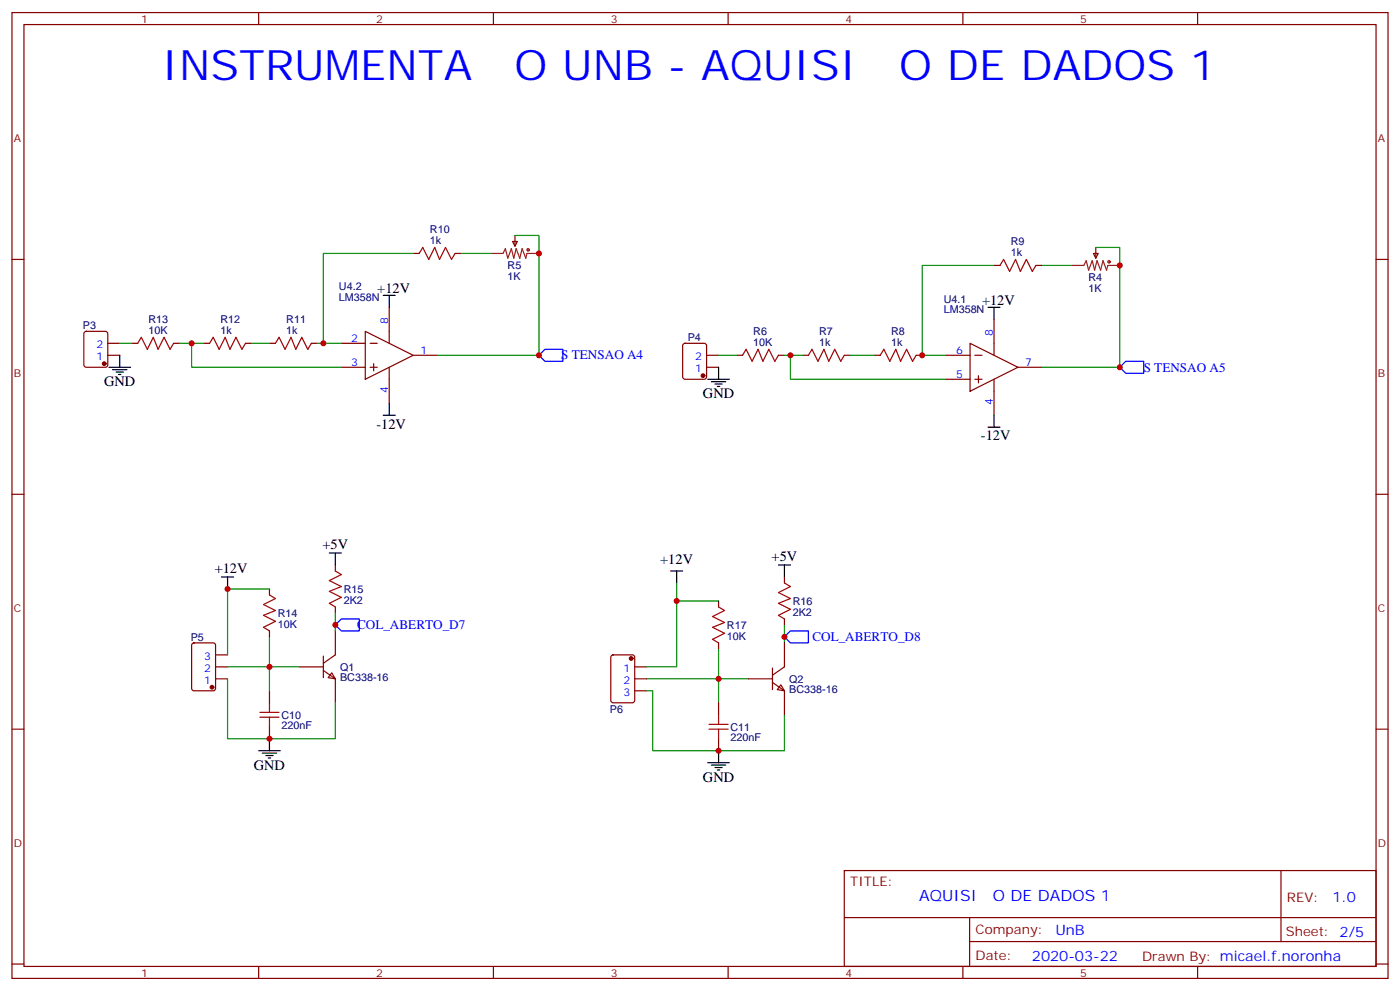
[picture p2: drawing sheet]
<svg xmlns="http://www.w3.org/2000/svg" width="412mm" height="292mm" viewBox="0 0 412 292" stroke-linecap="round" stroke-linejoin="round" font-family="sans-serif">
<g fill="none" stroke="#870000" stroke-width=".35">
<path d="M3.5 3.7h405.4v284.3h-405.4zM7.1 7.2h398.2v277.3h-398.2zM76.2 3.7v3.5M145.3 3.7v3.5M214.5 3.7v3.5M283.6 3.7v3.5M352.8 3.7v3.5M3.5 76.4h3.6M121.7 74.6h1.8M134.1 74.6h1.7M151 71.1h1.4l-.7 1.4zM151.7 69.3v3.2"/>
<path d="M292.8 78.1h1.8M305.2 78.1h1.7M322.1 74.6h1.4l-.7 1.4zM322.8 72.8v3.2M405.3 76.4h3.6M24.9 97.7l.5-.2h5.6l.7 .5v9.4l-.4 .7h-5.9l-.7-.4v-9.5zM107.6 97.5l14.1 7.1-14.1 7.1zM114.7 90.5v10.6M292.8 94v10.6M31.7 104.6h3.6M31.7 101.1h3.6M38.8 101.1h1.8"/>
<path d="M51.2 101.1h1.7M60 101.1h1.7M72.3 101.1h1.8M79.4 101.1h1.7M91.7 101.1h1.8M100.5 101.1h7.1M100.5 108.1h7.1M109 101.1h2.1M109 108.1h2.1M110.1 107.1v2.1M114.7 108.1v10.6M121.7 104.6h7.1"/>
<path d="M201.3 101.3l.5-.2h5.6l.7 .4v9.4l-.4 .7-5.9 .1-.7-.5v-9.4zM208.1 104.6h3.6M208.1 108.1h3.6M217 104.6h1.7M229.3 104.6h1.8M236.4 104.6h1.7M248.7 104.6h1.8M257.5 104.6h1.8M269.9 104.6h1.7M278.7 104.6h7.1M278.7 111.7h7.1M285.8 101.1l14.1 7-14.1 7.1z"/>
<path d="M287.2 104.6h2.1M287.2 111.7h2.1M288.2 110.6v2.1M292.8 111.7v10.5M299.9 108.1h7M3.5 145.5h3.6M405.3 145.5h3.6M56.7 189.5l.4-.2h5.7l.6 .4 .1 13-.5 .6-5.9 .1-.6-.5-.1-12.9zM63.5 199.8h3.5M63.5 196.3h3.5M63.5 192.8h3.5M3.5 214.7h3.6"/>
<path d="M405.3 214.7h3.6M248.7 256.3h156.6v28.2h-156.6zM377.3 256.3v20.9M248.7 270.1h156.5M285.6 277.2h119.6M285.6 270.1v14.2M3.5 283.8h3.6M76.2 284.5v3.5M145.3 284.5v3.5M214.5 284.5v3.5M283.6 284.5v3.5M352.8 284.5v3.5"/>
<path d="M405.3 283.8h3.6"/>
</g>
<g fill="#870000" stroke="#870000" stroke-width=".35">
<circle cx="30.7" cy="107.1" r=".53"/>
<circle cx="207.1" cy="110.6" r=".53"/>
<circle cx="62.4" cy="202.3" r=".53"/>
</g>
<g fill="none" stroke="#000" stroke-width=".35">
<path d="M112.9 87h3.5M114.7 87v3.5M291 90.5h3.6M292.8 90.5v3.5M32.1 108.1h6.4M33.2 108.8h4.2M34.2 109.5h2.1M34.9 110.2h.7M35.3 104.6v3.5M114.7 118.7v3.5M208.5 111.7h6.3M209.5 112.4h4.3"/>
<path d="M210.6 113.1h2.1M211.3 113.8h.7M211.7 108.1v3.6M112.9 122.2h3.5M291 125.8h3.6M292.8 122.2v3.6"/>
</g>
<g fill="none" stroke="#a10000" stroke-width=".35">
<path d="M123.5 74.6l1-1.8 1.8 3.6 1.8-3.6 1.4 3.6 1.7-3.6 1.8 3.6 1.1-1.8M294.6 78.1l1-1.7 1.8 3.5 1.8-3.5 1.4 3.5 1.7-3.5 1.8 3.5 1.1-1.8M40.6 101.1l1-1.8 1.8 3.5 1.8-3.5 1.4 3.5 1.7-3.5 1.8 3.5 1.1-1.7M61.7 101.1l1.1-1.8 1.8 3.5 1.7-3.5 1.4 3.5 1.8-3.5 1.8 3.5 1-1.7M81.1 101.1l1.1-1.8 1.8 3.5 1.7-3.5 1.4 3.5 1.8-3.5 1.8 3.5 1-1.7M218.7 104.6l1.1-1.8 1.7 3.6 1.8-3.6 1.4 3.6 1.8-3.6 1.7 3.6 1.1-1.8M238.1 104.6l1.1-1.8 1.7 3.6 1.8-3.6 1.4 3.6 1.8-3.6 1.7 3.6 1.1-1.8M259.3 104.6l1-1.8 1.8 3.6 1.8-3.6 1.4 3.6 1.8-3.6 1.7 3.6 1.1-1.8"/>
<circle cx="155.6" cy="73.6" r=".35"/>
<circle cx="326.7" cy="77.1" r=".35"/>
</g>
<path d="M144.6 74.6h3.6l.7-1.4 .7 2.8 1-2.8 .7 2.8 .7-2.8 1.1 2.8 .7-2.8 1.1 2.8 .3-1.4h3.5M315.7 78.1h3.6l.7-1.4 .7 2.9 1-2.9 .7 2.9 .7-2.9 1.1 2.9 .7-2.9 1.1 2.9 .3-1.5h3.5" fill="none" stroke="#8c2424" stroke-width=".35"/>
<g fill="none" stroke="#008700" stroke-width=".35">
<path d="M121.7 74.6h-26.5v26.5M135.8 74.6h8.8M151.7 69.3h7v35.3h-29.9M292.8 78.1h-21.2v26.5h7.1M306.9 78.1h8.8M322.8 72.8h7v35.3h-22.9M35.3 101.1h3.5M52.9 101.1h7.1M56.4 101.1v7h44.1M74.1 101.1h5.3M93.5 101.1h7M211.7 104.6h5.3"/>
<path d="M231.1 104.6h5.3M232.8 104.6v7.1h45.9M250.5 104.6h7"/>
</g>
<path d="M158.7 104.6l1.8-1.8h5.3v3.6h-5.3zM329.8 108.1l1.8-1.7h5.3v3.5h-5.3z" fill="none" stroke="#00f" stroke-width=".35"/>
<path d="M97.7 198.1l1.1 1.7-2.1-.3z" fill="#fff" stroke="#870000" stroke-width=".35"/>
<g fill="none" stroke="#870000" stroke-width=".35">
<path d="M79.4 173.4v1.8M98.8 166.3v1.8M98.8 178.7v1.7M211.7 176.9v1.8M231.1 169.9v1.7M79.4 185.7v1.8M88.2 196.3h7M95.2 197.4l3.6 2.4v7.1M95.2 193.1v6.4M98.8 185.7v7.1l-3.6 2.5M211.7 189.3v1.7M231.1 182.2v1.8"/>
<path d="M79.4 203.4v3.5M79.4 214v3.5M211.7 206.9v3.5M211.7 217.5v3.5"/>
</g>
<path d="M79.4 173.4h-12.4v19.4M67 199.8v17.7h31.8v-10.6M67 196.3h21.2M79.4 187.5v15.9M98.8 180.4v5.3M190.5 199.8h30M211.7 191v15.9M231.1 184v5.3M231.1 210.4v10.6h-19.4" fill="none" stroke="#008700" stroke-width=".35"/>
<path d="M79.4 175.2l1.7 1-3.5 1.8 3.5 1.7-3.5 1.5 3.5 1.7-3.5 1.8 1.8 1M98.8 168.1l1.7 1.1-3.5 1.7 3.5 1.8-3.5 1.4 3.5 1.8-3.5 1.7 1.8 1.1M211.7 178.7l1.7 1-3.5 1.8 3.5 1.8-3.5 1.4 3.5 1.7-3.5 1.8 1.8 1.1M231.1 171.6l1.7 1.1-3.5 1.7 3.5 1.8-3.5 1.4 3.5 1.8-3.5 1.8 1.8 1M76.6 211.1h5.6M76.6 209.7h5.6M79.4 206.9v2.8M79.4 211.1v2.9M208.8 214.7h5.7M208.8 213.3h5.7M211.7 210.4v2.9M211.7 214.7v2.8" fill="none" stroke="#a10000" stroke-width=".35"/>
<path d="M98.8 184l1.7-1.8h5.3v3.5h-5.3zM231.1 187.5l1.7-1.8h5.3v3.6h-5.3z" fill="none" stroke="#00f" stroke-width=".35"/>
<g fill="none" stroke="#000" stroke-width=".35">
<path d="M65.3 169.9h3.5M67 169.9v3.5M97 162.8h3.5M98.8 162.8v3.5M197.6 168.1h3.5M199.3 168.1v3.5M229.3 166.3h3.5M231.1 166.3v3.6M79.4 217.5v3.5M76.2 221h6.3M77.3 221.7h4.2M78.3 222.4h2.1"/>
<path d="M79 223.1h.7M208.5 224.5h6.3M209.5 225.2h4.3M210.6 226h2.1M211.3 226.7h.7M211.7 221v3.5"/>
</g>
<path d="M230 201.6l1.1 1.8-2.1-.4z" fill="#fff" stroke="#870000" stroke-width=".35"/>
<path d="M180.2 193l.4-.2h5.7l.6 .4 .1 13-.5 .6-5.9 .1-.6-.5-.1-12.9zM187 199.8h3.5M187 196.3h3.5M220.5 199.8h7M227.5 196.7v6.3M231.1 189.3v7l-3.6 2.5M187 203.4h3.5M227.5 200.9l3.6 2.5v7" fill="none" stroke="#870000" stroke-width=".35"/>
<circle cx="185.9" cy="193.9" r=".53" fill="#870000" stroke="#870000" stroke-width=".35"/>
<path d="M199.3 171.6v24.7h-8.8M199.3 176.9h12.4M190.5 203.4h1.8v17.6h19.4" fill="none" stroke="#008700" stroke-width=".35"/>
<g fill="#c00">
<circle cx="199.3" cy="176.9" r=".88"/>
<circle cx="67" cy="173.4" r=".88"/>
<circle cx="79.4" cy="217.5" r=".88"/>
<circle cx="98.8" cy="184" r=".88"/>
<circle cx="95.3" cy="101.1" r=".88"/>
<circle cx="329.8" cy="108.1" r=".88"/>
<circle cx="271.6" cy="104.6" r=".88"/>
<circle cx="329.8" cy="78.1" r=".88"/>
<circle cx="158.8" cy="74.6" r=".88"/>
<circle cx="232.8" cy="104.6" r=".88"/>
<circle cx="56.4" cy="101.1" r=".88"/>
<circle cx="158.8" cy="104.6" r=".88"/>
<circle cx="79.4" cy="196.3" r=".88"/>
<circle cx="211.7" cy="199.8" r=".88"/>
<circle cx="231.1" cy="187.5" r=".88"/>
<circle cx="211.7" cy="221" r=".88"/>
</g>
<g font-size="12.3" fill="#00f">
<text x="47.6" y="23.5">INSTRUMENTA</text>
<text x="151.5" y="23.5">O UNB - AQUISI</text>
<text x="264.9" y="23.5">O DE DADOS 1</text>
</g>
<g font-size="4.6" fill="#00f">
<text x="270.8" y="265.3">AQUISI</text>
<text x="292.5" y="265.3">O DE DADOS 1</text>
</g>
<g font-size="4.2">
<text x="111.1" y="86.3">+12V</text>
<text x="289.3" y="89.8">+12V</text>
<text x="30.7" y="113.8">GND</text>
<text x="207.1" y="117.3">GND</text>
<text x="110.9" y="126.2">-12V</text>
<text x="289" y="129.6">-12V</text>
<text x="95" y="161.7">+5V</text>
<text x="194.5" y="166">+12V</text>
<text x="227.3" y="165.2">+5V</text>
<text x="63.2" y="168.8">+12V</text>
<text x="74.8" y="226.7">GND</text>
<text x="207.1" y="230.2">GND</text>
</g>
<g font-size="4.2" fill="#00f">
<text x="392.5" y="265.6">1.0</text>
<text x="310.9" y="275.1">UnB</text>
<text x="304" y="282.9">2020-03-22</text>
</g>
<g font-size="3.9" fill="#00f">
<text x="165.3" y="105.8">S TENSAO A4</text>
<text x="336.9" y="109.4">S TENSAO A5</text>
<text x="105.2" y="185.2">COL_ABERTO_D7</text>
<text x="239.3" y="188.8">COL_ABERTO_D8</text>
</g>
<g font-size="3.9" fill="#800">
<text x="250.5" y="260.9">TITLE:</text>
<text x="379.1" y="265.6">REV:</text>
<text x="287.4" y="275.1">Company:</text>
<text x="378.7" y="275.7">Sheet: 2/5</text>
<text x="287.4" y="282.8">Date:</text>
<text x="336.4" y="282.8">Drawn By: micael.f.noronha</text>
</g>
<g font-size="3.2" fill="#800">
<text x="41.6" y="6.7">1</text>
<text x="110.8" y="6.7">2</text>
<text x="179.9" y="6.7">3</text>
<text x="249.1" y="6.7">4</text>
<text x="318.2" y="6.7">5</text>
<text x="4.1" y="41.8">A</text>
<text x="405.9" y="41.8">A</text>
<text x="4.1" y="110.9">B</text>
<text x="405.9" y="110.9">B</text>
<text x="4.1" y="180.1">C</text>
<text x="405.9" y="180.1">C</text>
<text x="4.1" y="249.2">D</text>
<text x="405.9" y="249.2">D</text>
<text x="41.6" y="287.5">1</text>
<text x="110.8" y="287.5">2</text>
<text x="179.9" y="287.5">3</text>
<text x="249.1" y="287.5">4</text>
<text x="318.2" y="287.5">5</text>
</g>
<g font-size="3.2" fill="#000080">
<text x="126.7" y="71.8">1k</text>
<text x="126.7" y="68.6">R10</text>
<text x="297.8" y="75.3">1k</text>
<text x="297.8" y="72.1">R9</text>
<text x="149.5" y="82.4">1K</text>
<text x="149.5" y="79.3">R5</text>
<text x="320.6" y="82.8">R4</text>
<text x="99.8" y="88.7">LM358N</text>
<text x="99.8" y="85.5">U4.2</text>
<text x="278" y="89.1">U4.1</text>
<text x="320.6" y="85.9">1K</text>
<text x="43.8" y="95">R13</text>
<text x="64.9" y="95">R12</text>
<text x="84.3" y="95">R11</text>
<text x="278" y="92.3">LM358N</text>
<text x="24.4" y="97">P3</text>
<text x="43.8" y="98.2">10K</text>
<text x="64.9" y="98.2">1k</text>
<text x="84.3" y="98.2">1k</text>
<text x="202.6" y="100.5">P4</text>
<text x="221.9" y="101.8">10K</text>
<text x="221.9" y="98.6">R6</text>
<text x="241.3" y="101.8">1k</text>
<text x="241.3" y="98.6">R7</text>
<text x="262.5" y="101.8">1k</text>
<text x="262.5" y="98.6">R8</text>
<text x="101.2" y="177.7">2K2</text>
<text x="101.2" y="174.6">R15</text>
<text x="233.5" y="178.1">R16</text>
<text x="81.8" y="184.7">10K</text>
<text x="81.8" y="181.6">R14</text>
<text x="214.1" y="185.2">R17</text>
<text x="233.5" y="181.2">2K2</text>
<text x="56.2" y="188.7">P5</text>
<text x="214.1" y="188.3">10K</text>
<text x="100.2" y="197.5">Q1</text>
<text x="100.2" y="200.6">BC338-16</text>
<text x="232.5" y="201">Q2</text>
<text x="179.7" y="210">P6</text>
<text x="232.5" y="204.2">BC338-16</text>
<text x="82.9" y="214.7">220nF</text>
<text x="82.9" y="211.6">C10</text>
<text x="215.2" y="215.1">C11</text>
<text x="215.2" y="218.3">220nF</text>
</g>
<g font-size="3.2" fill="#00f">
<text x="114.3" y="95.4" transform="rotate(-90 114.3 95.4)">8</text>
<text x="103.5" y="100.7">2</text>
<text x="292.5" y="99" transform="rotate(-90 292.5 99)">8</text>
<text x="28.4" y="106">1</text>
<text x="28.4" y="102.5">2</text>
<text x="103.5" y="107.8">3</text>
<text x="123.8" y="104.2">1</text>
<text x="204.8" y="106">2</text>
<text x="281.6" y="104.2">6</text>
<text x="302" y="107.8">7</text>
<text x="204.8" y="109.5">1</text>
<text x="281.6" y="111.3">5</text>
<text x="114.3" y="115.8" transform="rotate(-90 114.3 115.8)">4</text>
<text x="292.5" y="119.3" transform="rotate(-90 292.5 119.3)">4</text>
<text x="60.2" y="197.7">2</text>
<text x="60.2" y="194.2">3</text>
<text x="183.6" y="197.7">1</text>
<text x="60.2" y="201.3">1</text>
<text x="183.6" y="201.3">2</text>
<text x="183.6" y="204.8">3</text>
</g>
</svg>
